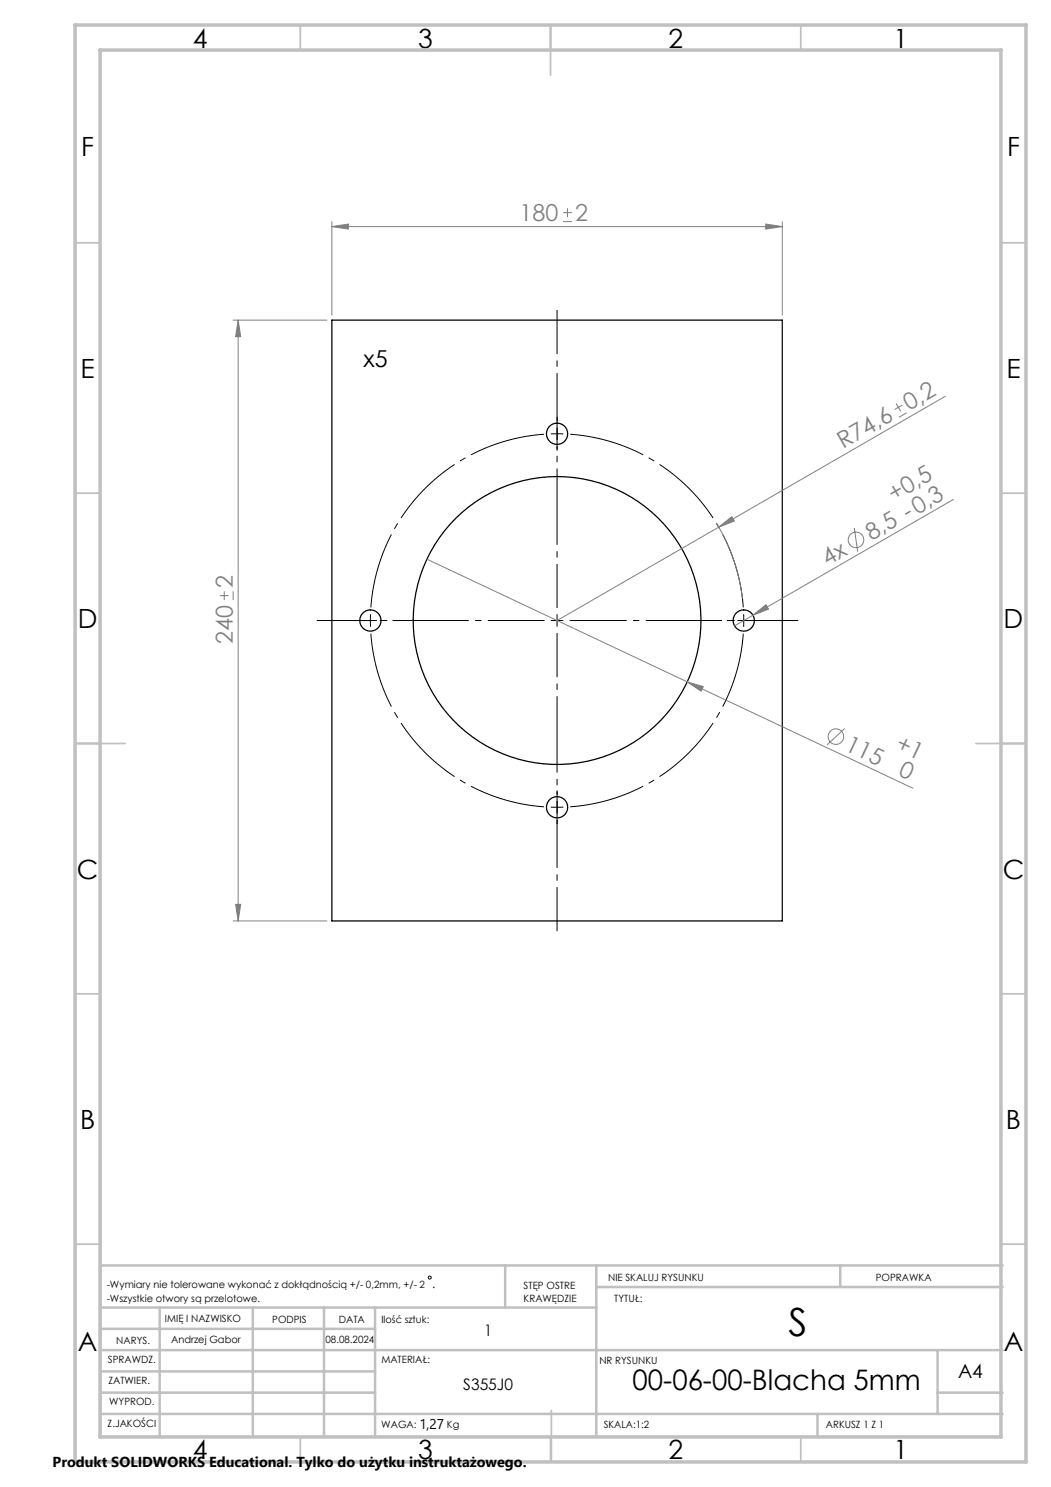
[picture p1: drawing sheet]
<svg xmlns="http://www.w3.org/2000/svg" width="210mm" height="297mm" viewBox="0 0 210 297" stroke-linecap="round" stroke-linejoin="round" font-family="sans-serif">
<g fill="none" stroke="#000" stroke-width=".25">
<path d="M66.3 63.9h90v120h-90z"/>
<circle cx="111.3" cy="86.6" r="2.12"/>
<circle cx="74" cy="123.9" r="2.13"/>
<circle cx="111.3" cy="123.9" r="28.7"/>
<circle cx="148.6" cy="123.9" r="2.12"/>
<circle cx="111.3" cy="161.2" r="2.12"/>
</g>
<g fill="none" stroke="#808080" stroke-width=".2">
<path d="M66.3 45.3l3.3-.6v1.1zM66.3 44.3v18.6M66.3 45.3h90M112.5 44.3h1.8M112.5 42.5h1.8M113.4 41.6v1.8M153 44.7l3.3 .6-3.3 .5zM156.3 44.3v18.6M46.6 63.9h18.7M47.6 63.9v120M47.6 63.9l.5 3.3h-1zM188.9 79.1l-45.3 26.2"/>
<path d="M179.1 80.6l.8 1.5M180.3 80.9l-1.6 .9M181.2 82.5l-1.6 .8M190.5 99.7l-40.1 23.2M43.9 119h1.8M44.8 118.1v1.8M46.6 118.1v1.8M85.3 111.7l97.1 45.7M143.1 104.4a37.3 37.3 0 0 1 5.3 15.2M143.6 105.3l-32.3 18.6M143.6 105.3l2.6-2.1 .5 .9zM170.7 105.5l.7 4.7"/>
<path d="M137.3 136.2l3.2 .9-.4 1zM150.4 122.9l2.7-2.1 .5 .9zM150.4 122.9l-3.6 2.1M168.8 145.5l-3.5 3.3M46.6 183.9h18.7M47.1 180.6h1l-.5 3.3z"/>
<circle cx="171" cy="107.8" r="1.56"/>
<circle cx="167" cy="147.1" r="1.56"/>
</g>
<g fill="none" stroke="#000" stroke-width=".2">
<path d="M72.8 123.9h2.5M74 122.7v2.5"/>
<circle cx="85.9" cy="255.2" r=".3"/>
</g>
<g fill="none" stroke="#000" stroke-width=".2" stroke-dasharray="15.2 1.3 1.3 1.3" stroke-linecap="butt">
<path d="M111.3 86.6l-1.2 .1M111.3 86.6l1.3 .1M111.3 86.6v-1.2M111.3 86.6v1.3M111.3 84.1v-.8M111.3 89.1v.9M71.5 123.9h-.9M76.5 123.9h.9M111.3 123.9v-1.2M111.3 123.9h-1.2M111.3 123.9v1.3M111.3 123.9h1.3"/>
<path d="M146.1 123.9h-.9M148.6 123.9v-1.2M148.6 123.9v1.3M148.6 123.9h1.3M148.6 123.9h-1.2M151.1 123.9h.9M111.3 158.7v-.8M111.3 161.2h1.3M111.3 161.2h-1.2M111.3 161.2v1.3M111.3 161.2v-1.2M111.3 163.7v.9"/>
</g>
<path d="M108.8 86.7a37.3 37.3 0 0 0-34.7 34.7M74.1 126.4a37.3 37.3 0 0 0 34.7 34.8M148.5 121.4a37.3 37.3 0 0 0-34.7-34.7M113.8 161.2a37.3 37.3 0 0 0 34.7-34.8" fill="none" stroke="#000" stroke-width=".2" stroke-dasharray="15.2 1.3 1.3 1.3" stroke-dashoffset="-.1" stroke-linecap="butt"/>
<path d="M111.3 121.4v-59.5M111.3 126.4v59.6" fill="none" stroke="#000" stroke-width=".2" stroke-dasharray="15.2 1.3 1.3 1.3" stroke-dashoffset="6.4" stroke-linecap="butt"/>
<path d="M108.8 123.9h-45.5" fill="none" stroke="#000" stroke-width=".2" stroke-dasharray="15.2 1.3 1.3 1.3" stroke-dashoffset="3.9" stroke-linecap="butt"/>
<path d="M113.8 123.9h45.7" fill="none" stroke="#000" stroke-width=".2" stroke-dasharray="15.2 1.3 1.3 1.3" stroke-dashoffset="3.8" stroke-linecap="butt"/>
<path d="M20.3 252.8h180" fill="none" stroke="#c0c0c0" stroke-width=".2"/>
<g fill="none" stroke="#c0c0c0" stroke-width=".35">
<path d="M60 5v5M110 5v10M160 5v5M15 48.5h5M200 48.5h5M15 98.5h5M200 98.5h5M15 148.5h10M195 148.5h10M15 198.5h5M200 198.5h5M15 248.5h5"/>
<path d="M200 248.5h5M60 287v5M110 287v5M110.2 281.7v10M160 287v5"/>
</g>
<g fill="none" stroke="#c0c0c0" stroke-width=".5">
<path d="M20 231.8v55.2M20.3 252.8h180M100.9 252.8v8.4M119.1 252.8v33.9M119.1 257.1h81.2M167.9 252.8v4.3M20.3 265.4h54.6M20.3 261.2h98.8M20.3 278.2h54.6M20.3 273.9h54.6M20.3 269.7h180M31.9 261.2v25.5"/>
<path d="M50.5 261.2v25.5M64.7 261.2v25.5M74.9 261.2v25.5M187.3 278.2h13M187.3 269.7v12.7M20.3 282.4h180M163.3 282.4v4.3"/>
</g>
<path d="M15 5h190v287h-190zM20 10h180v277h-180z" fill="none" stroke="#c0c0c0" stroke-width=".7"/>
<g fill="#808080">
<path d="M150.4 122.9l2.7-2.1 .5 .9z"/>
<path d="M143.6 105.3l2.6-2.1 .5 .9z"/>
<path d="M137.3 136.2l3.2 .9-.4 1z"/>
<path d="M153 44.7l3.3 .6-3.3 .5zM66.3 45.3l3.3-.6v1.1z"/>
<path d="M47.6 63.9l.5 3.3h-1zM47.1 180.6h1l-.5 3.3z"/>
</g>
<text font-size="7.8" x="157.5" y="266.8">S</text>
<text font-size="5.6" x="126.4" y="277.6">00-06-00-Blacha 5mm</text>
<g font-size="5.3">
<text x="38.5" y="9.5">4</text>
<text x="83.5" y="9.5">3</text>
<text x="133.6" y="9.5">2</text>
<text x="178.6" y="9.5">1</text>
<text x="16.2" y="31.2">F</text>
<text x="201.2" y="31.2">F</text>
<text x="16.1" y="75.5">E</text>
<text x="201.1" y="75.5">E</text>
<text x="15.5" y="125.5">D</text>
<text x="200.5" y="125.5">D</text>
<text x="15.4" y="175.5">C</text>
<text x="200.4" y="175.5">C</text>
<text x="16" y="225.5">B</text>
<text x="201" y="225.5">B</text>
<text x="15.5" y="269.7">A</text>
<text x="200.5" y="269.7">A</text>
<text x="38.5" y="291.5">4</text>
<text x="83.5" y="291.5">3</text>
<text x="133.6" y="291.5">2</text>
<text x="178.6" y="291.5">1</text>
</g>
<g font-size="4.7" fill="#808080">
<text x="103.8" y="44.2">180</text>
<text x="114.9" y="44.2">2</text>
<text x="181.7" y="82.1" transform="rotate(-30 181.7 82.1)">0,2</text>
<text x="168.5" y="89.7" transform="rotate(-30 168.5 89.7)">R74,6</text>
<text x="178.6" y="100.3" transform="rotate(-30 178.6 100.3)">+0,5</text>
<text x="165.4" y="113.1" transform="rotate(-30 165.4 113.1)">4x</text>
<text x="174.1" y="108" transform="rotate(-30 174.1 108)">8,5 -0,3</text>
<text x="46.5" y="117.5" transform="rotate(-90 46.5 117.5)">2</text>
<text x="46.5" y="128.6" transform="rotate(-90 46.5 128.6)">240</text>
<text x="168.6" y="149.8" transform="rotate(25 168.6 149.8)">115</text>
<text x="178.7" y="149.6" transform="rotate(25 178.7 149.6)">+1</text>
<text x="179.3" y="154.9" transform="rotate(25 179.3 154.9)">0</text>
</g>
<text font-size="4.7" x="72.6" y="73.3">x5</text>
<text font-size="3.9" x="191.4" y="275.2">A4</text>
<g font-size="3.2">
<text x="96.7" y="266.8">1</text>
<text x="92.6" y="277.6">S355J0</text>
</g>
<text font-size="2.9" x="10.5" y="292.9">Produkt SOLIDWORKS Educational. Tylko do użytku instruktażowego.</text>
<g font-size="2.8">
<text x="86.4" y="257.3">.</text>
<text x="83.8" y="285.4">1,27</text>
</g>
<g font-size="2">
<text x="21.3" y="257.2">-Wymiary nie tolerowane wykonać z dokłądnością +/- 0,2mm, +/- 2</text>
<text x="104.6" y="257.5">STĘP OSTRE</text>
<text x="121.5" y="255.8">NIE SKALUJ RYSUNKU</text>
<text x="175" y="255.8">POPRAWKA</text>
<text x="21.3" y="260">-Wszystkie otwory są przelotowe.</text>
<text x="104.6" y="260">KRAWĘDZIE</text>
<text x="122.7" y="260">TYTUŁ:</text>
<text x="23.2" y="268.5">NARYS.</text>
<text x="33" y="264.1">IMIĘ I NAZWISKO</text>
<text x="34.2" y="268.3">Andrzej Gabor</text>
<text x="54.4" y="264.2">PODPIS</text>
<text x="65" y="268.3">08.08.2024</text>
<text x="67.7" y="264.2">DATA</text>
<text x="76.2" y="264.2">Ilość sztuk:</text>
<text x="21.6" y="272.2">SPRAWDZ.</text>
<text x="76.2" y="272.2">MATERIAŁ:</text>
<text x="119.8" y="272.3">NR RYSUNKU</text>
<text x="21.7" y="276.3">ZATWIER.</text>
<text x="21.8" y="280.7">WYPROD.</text>
<text x="21.5" y="285.1">Z.JAKOŚCI</text>
<text x="76.2" y="285.3">WAGA:</text>
<text x="89.3" y="285.3">Kg</text>
<text x="120.6" y="285.3">SKALA:1:2</text>
<text x="165" y="285.3">ARKUSZ 1 Z 1</text>
</g>
</svg>
